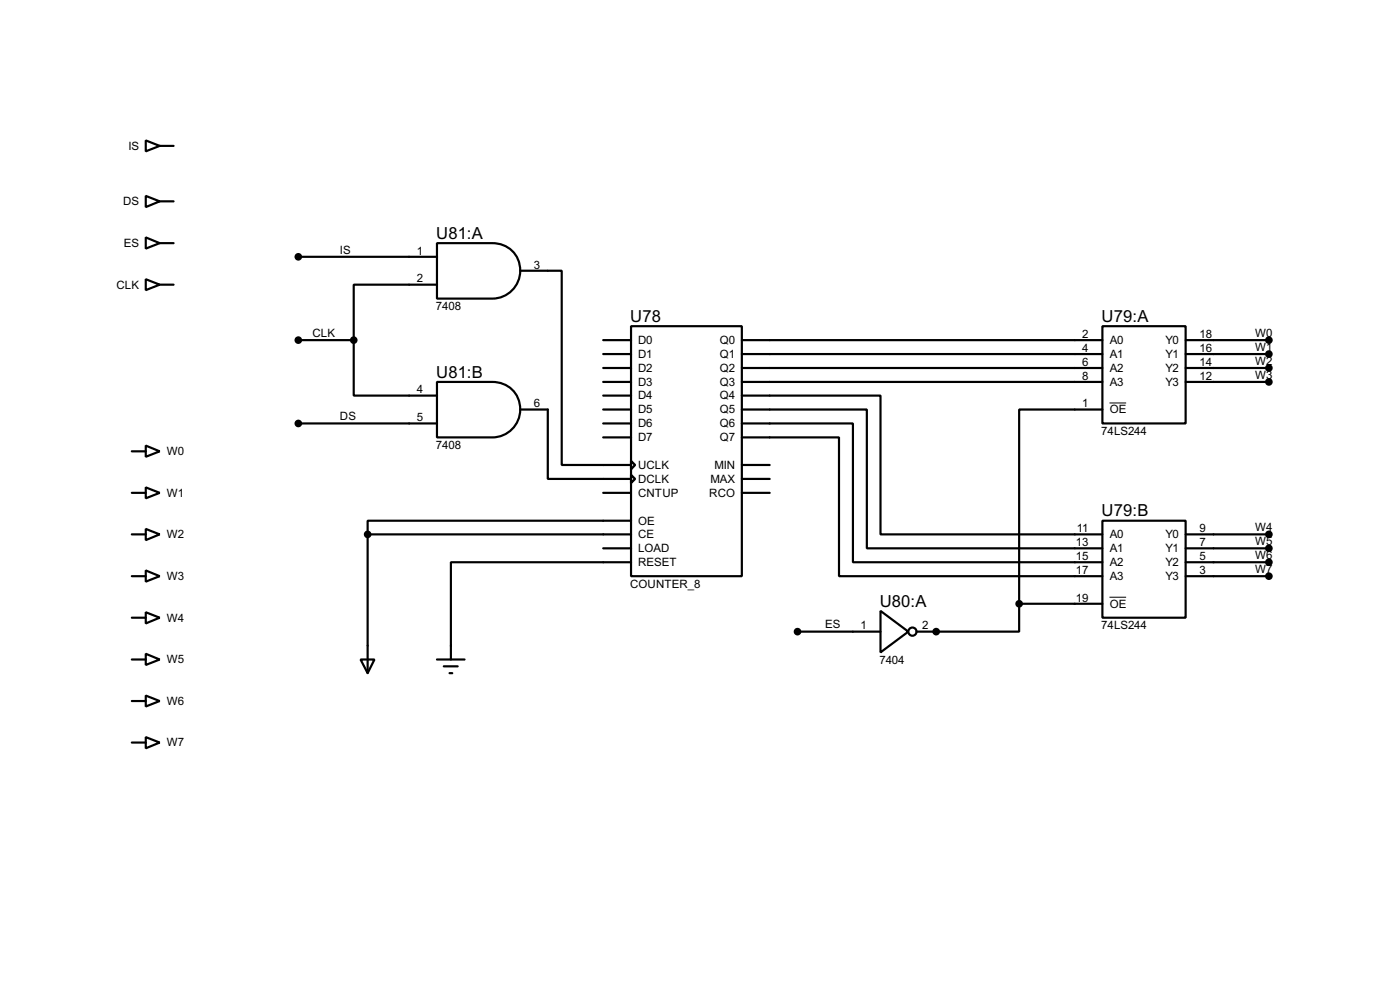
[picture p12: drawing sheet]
<svg xmlns="http://www.w3.org/2000/svg" width="256mm" height="180mm" viewBox="0 0 256 180" stroke-linecap="round" stroke-linejoin="round" font-family="sans-serif">
<g fill="none" stroke="#000" stroke-width=".4">
<path d="M26.7 25.7l2.6 1-2.6 1zM26.7 35.9l2.6 1-2.6 1zM29.3 26.7h2.5M29.3 36.9h2.5M26.7 43.5l2.6 1-2.6 1zM26.7 51.1l2.6 1-2.6 1zM29.3 44.5h2.5M29.3 52.1h2.5M54.7 47h25.4M80.1 44.5h10.1a5.1 5.1 0 0 1 5.1 5.1 5.1 5.1 0 0 1-5.1 5.1h-10.1zM80.1 52.1h-15.3v10.2M95.3 49.6h7.6v35.5h12.7"/>
<path d="M115.6 59.7h20.3v45.8h-20.3zM202 59.7h15.2v17.8h-15.2zM54.7 62.3h10.1M54.7 77.5h25.4M64.8 62.3v10.1h15.3M80.1 69.9h10.1a5.1 5.1 0 0 1 5.1 5.1 5.1 5.1 0 0 1-5.1 5.1h-10.1zM95.3 75h5.1v12.7h15.2M110.5 62.3h5.1M110.5 64.8h5.1M110.5 67.4h5.1M110.5 69.9h5.1M110.5 77.5h5.1"/>
<path d="M110.5 72.4h5.1M110.5 75h5.1M135.9 72.4h25.4v25.4h40.7M135.9 75h22.9v25.4h43.2M135.9 77.5h20.4v25.4h45.7M135.9 62.3h66.1M135.9 64.8h66.1M135.9 67.4h66.1M135.9 69.9h66.1M202 75h-15.3v35.5M217.2 62.3h15.3M217.2 64.8h15.3"/>
<path d="M217.2 67.4h15.3M217.2 69.9h15.3M24.2 97.8h2.5M24.2 82.6h2.5M24.2 90.2h2.5M26.7 81.6l2.6 1-2.6 1zM26.7 89.2l2.6 1-2.6 1zM26.7 96.8l2.6 1-2.6 1.1zM67.4 97.8h48.2M67.4 97.8v25.4M110.5 90.2h5.1M110.5 80.1h5.1"/>
<path d="M115.6 84.4l.8 .7-.8 .8zM115.6 86.9l.8 .8-.8 .7zM115.6 95.3h-48.2v2.5M135.9 80.1h17.8v25.4h48.3M135.9 90.2h5.1M135.9 85.1h5.1M135.9 87.7h5.1M202 95.3h15.2v17.8h-15.2zM217.2 97.8h15.3M24.2 105.5h2.5M24.2 113.1h2.5M26.7 104.4l2.6 1.1-2.6 1z"/>
<path d="M26.7 112.1l2.6 1-2.6 1zM26.7 119.7l2.6 1-2.6 1zM110.5 100.4h5.1M115.6 102.9h-33v17.8M146.1 115.6h15.2M161.3 111.8l5.1 3.8-5.1 3.8zM186.7 110.5v5.1h-18.8M186.7 110.5h15.3M217.2 100.4h15.3M217.2 102.9h15.3M217.2 105.5h15.3M24.2 120.7h2.5"/>
<path d="M24.2 128.3h2.5M24.2 135.9h2.5M26.7 127.3l2.6 1-2.6 1zM26.7 134.9l2.6 1-2.6 1.1zM66.1 120.7h2.5l-1.2 2.5zM80.1 120.7h5M81.3 122h2.6M82.4 123.2h.5"/>
<circle cx="167.1" cy="115.6" r=".75"/>
</g>
<circle cx="171.5" cy="115.6" r=".2" fill="#000"/>
<path d="M203.3 73.8h3M203.3 109.3h3" fill="none" stroke="#000" stroke-width=".18"/>
<g fill="#000" stroke="#000" stroke-width=".4">
<circle cx="54.6" cy="47" r=".5"/>
<circle cx="54.6" cy="62.3" r=".5"/>
<circle cx="54.6" cy="77.5" r=".5"/>
<circle cx="64.8" cy="62.3" r=".5"/>
<circle cx="232.4" cy="67.4" r=".5"/>
<circle cx="232.4" cy="62.3" r=".5"/>
<circle cx="232.4" cy="64.8" r=".5"/>
<circle cx="232.4" cy="69.9" r=".5"/>
<circle cx="67.3" cy="97.8" r=".5"/>
<circle cx="232.4" cy="97.8" r=".5"/>
<circle cx="146.1" cy="115.6" r=".5"/>
<circle cx="171.5" cy="115.6" r=".5"/>
<circle cx="186.7" cy="110.5" r=".5"/>
<circle cx="232.4" cy="105.5" r=".5"/>
<circle cx="232.4" cy="102.9" r=".5"/>
<circle cx="232.4" cy="100.4" r=".5"/>
</g>
<g font-size="3.4">
<text x="79.9" y="43.7">U81:A</text>
<text x="115.5" y="58.9">U78</text>
<text x="201.8" y="58.9">U79:A</text>
<text x="79.9" y="69.1">U81:B</text>
<text x="201.8" y="94.5">U79:B</text>
<text x="161.2" y="111">U80:A</text>
</g>
<g font-size="2.4">
<text x="23.5" y="27.4">IS</text>
<text x="22.5" y="37.6">DS</text>
<text x="22.7" y="45.2">ES</text>
<text x="62.3" y="46.4">IS</text>
<text x="76.4" y="46.6">1</text>
<text x="21.3" y="52.8">CLK</text>
<text x="76.4" y="51.7">2</text>
<text x="97.8" y="49.2">3</text>
<text x="79.9" y="56.8">7408</text>
<text x="57.2" y="61.7">CLK</text>
<text x="116.9" y="63">D0</text>
<text x="116.9" y="65.5">D1</text>
<text x="131.9" y="63">Q0</text>
<text x="131.9" y="65.5">Q1</text>
<text x="198.3" y="61.9">2</text>
<text x="198.3" y="64.4">4</text>
<text x="203.3" y="63">A0</text>
<text x="203.3" y="65.5">A1</text>
<text x="213.5" y="63">Y0</text>
<text x="213.5" y="65.5">Y1</text>
<text x="219.8" y="61.9">18</text>
<text x="219.8" y="64.4">16</text>
<text x="229.9" y="61.7">W0</text>
<text x="229.9" y="64.2">W1</text>
<text x="76.4" y="72">4</text>
<text x="116.9" y="68.1">D2</text>
<text x="116.9" y="70.6">D3</text>
<text x="131.9" y="68.1">Q2</text>
<text x="131.9" y="70.6">Q3</text>
<text x="198.3" y="67">6</text>
<text x="198.3" y="69.5">8</text>
<text x="203.3" y="68.1">A2</text>
<text x="203.3" y="70.6">A3</text>
<text x="213.5" y="68.1">Y2</text>
<text x="213.5" y="70.6">Y3</text>
<text x="219.8" y="67">14</text>
<text x="219.8" y="69.5">12</text>
<text x="229.9" y="66.7">W2</text>
<text x="229.9" y="69.3">W3</text>
<text x="62.3" y="76.9">DS</text>
<text x="76.4" y="77.1">5</text>
<text x="97.8" y="74.6">6</text>
<text x="116.9" y="73.1">D4</text>
<text x="116.9" y="75.7">D5</text>
<text x="131.9" y="73.1">Q4</text>
<text x="131.9" y="75.7">Q5</text>
<text x="198.3" y="74.6">1</text>
<text x="203.3" y="75.7">OE</text>
<text x="30.5" y="83.3">W0</text>
<text x="79.9" y="82.2">7408</text>
<text x="116.9" y="78.2">D6</text>
<text x="116.9" y="80.8">D7</text>
<text x="131.9" y="78.2">Q6</text>
<text x="131.9" y="80.8">Q7</text>
<text x="201.8" y="79.6">74LS244</text>
<text x="116.9" y="85.8">UCLK</text>
<text x="116.9" y="88.4">DCLK</text>
<text x="130.2" y="88.4">MAX</text>
<text x="130.9" y="85.8">MIN</text>
<text x="30.5" y="90.9">W1</text>
<text x="116.9" y="90.9">CNTUP</text>
<text x="129.9" y="90.9">RCO</text>
<text x="30.5" y="98.5">W2</text>
<text x="116.9" y="96">OE</text>
<text x="116.9" y="98.5">CE</text>
<text x="116.9" y="101.1">LOAD</text>
<text x="197.1" y="100">13</text>
<text x="197.3" y="97.4">11</text>
<text x="203.3" y="98.5">A0</text>
<text x="203.3" y="101.1">A1</text>
<text x="213.5" y="98.5">Y0</text>
<text x="213.5" y="101.1">Y1</text>
<text x="219.8" y="97.4">9</text>
<text x="219.8" y="100">7</text>
<text x="229.9" y="97.2">W4</text>
<text x="229.9" y="99.8">W5</text>
<text x="30.5" y="106.2">W3</text>
<text x="115.4" y="107.6">COUNTER_8</text>
<text x="116.9" y="103.6">RESET</text>
<text x="197.1" y="102.5">15</text>
<text x="197.1" y="105.1">17</text>
<text x="203.3" y="103.6">A2</text>
<text x="203.3" y="106.2">A3</text>
<text x="213.5" y="103.6">Y2</text>
<text x="213.5" y="106.2">Y3</text>
<text x="219.8" y="102.5">5</text>
<text x="219.8" y="105.1">3</text>
<text x="229.9" y="102.3">W6</text>
<text x="229.9" y="104.9">W7</text>
<text x="30.5" y="113.8">W4</text>
<text x="197.1" y="110.1">19</text>
<text x="203.3" y="111.2">OE</text>
<text x="151.2" y="115">ES</text>
<text x="157.7" y="115.2">1</text>
<text x="169" y="115.2">2</text>
<text x="201.8" y="115.2">74LS244</text>
<text x="30.5" y="121.4">W5</text>
<text x="161.1" y="121.5">7404</text>
<text x="30.5" y="129">W6</text>
<text x="30.5" y="136.6">W7</text>
</g>
</svg>
